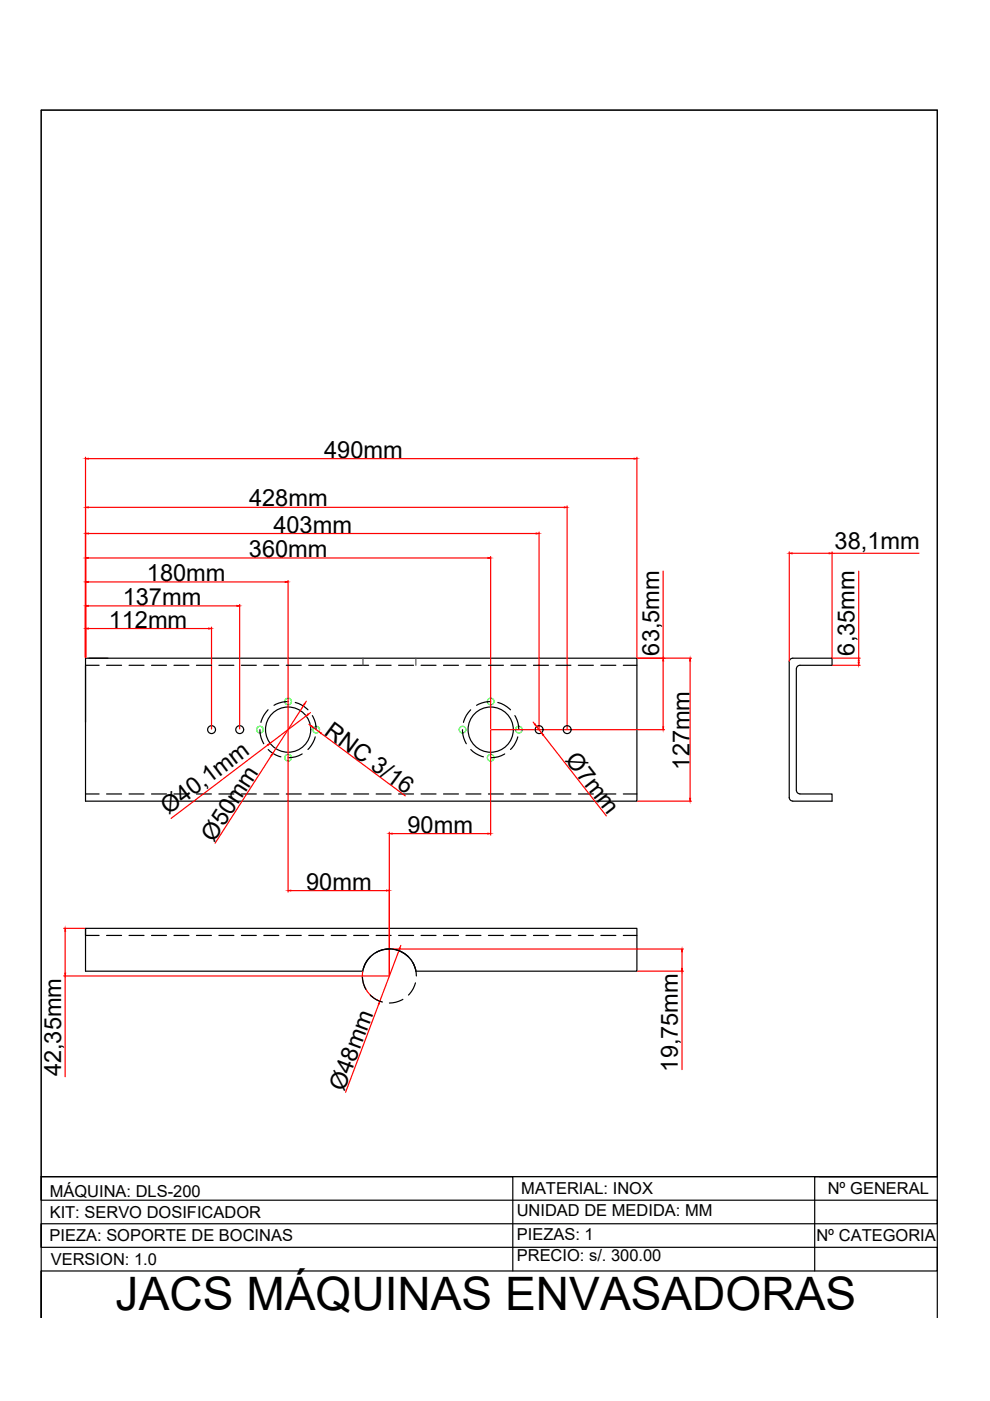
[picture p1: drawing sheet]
<svg xmlns="http://www.w3.org/2000/svg" width="210mm" height="297mm" viewBox="0 0 210 297" stroke-linecap="round" stroke-linejoin="round" font-family="sans-serif">
<!-- layer: 0 -->
<g fill="none" stroke="#000" stroke-width=".25">
<path d="M18.9 139.6h116.1v30.3h-116.9v-30.3h4.8M18.1 141.1h2.9M22.6 141.1h3.2M27.4 141.1h3.1M32.1 141.1h3.2M36.9 141.1h3.2M41.6 141.1h3.2M46.4 141.1h3.2M51.2 141.1h3.1M55.1 154.7v.3a5.9 5.9 0 0 0 .8 2.7M55.9 141.1h3.2M56.8 150.5a5.9 5.9 0 0 0-1.5 2.7"/>
<path d="M56.9 158.9l1 .8 1.7 .8M60.7 141.1h3.2M61.1 148.7l-1.2 .2-1.8 .6M62.6 148.9a5.8 5.8 0 0 1 2.7 1.6M64.1 159.9h-.1a5.5 5.5 0 0 1-2.9 .8M65.5 141.1h3.1M66.2 151.7l.2 .3a5.4 5.4 0 0 1 .6 2.7M66.8 156.2l-.4 1.2-1.1 1.5M70.2 141.1h3.2M75 141.1h3.2M79.7 141.1h3.2M84.5 141.1h3.2"/>
<path d="M89.3 141.1h3.1M94 141.1h3.2M98.1 154.7v.3a5.9 5.9 0 0 0 .8 2.7M98.8 141.1h3.2M99.8 150.5a5.6 5.6 0 0 0-1.5 2.7M99.8 158.9a5.7 5.7 0 0 0 2.7 1.6M103.6 141.1h3.1M104 148.7l-1.2 .2-1.8 .6M105.6 148.9a5.8 5.8 0 0 1 2.6 1.6M107 159.9h-.1a5.4 5.4 0 0 1-2.9 .8M108.3 141.1h3.2M109.2 151.7l.1 .3a5.7 5.7 0 0 1 .7 2.7"/>
<path d="M109.8 156.2l-.8 1.8-.8 .9M113.1 141.1h3.2M117.9 141.1h3.1M122.6 141.1h3.2M127.4 141.1h3.2M132.2 141.1h2.8M168.8 141.8v25.8M168.9 141.8a.75 .75 0 0 1 .7-.7h6.8v-1.5h-8.3a.75 .75 0 0 0-.8 .7v28.8a.75 .75 0 0 0 .8 .7M18.1 168.3h2.9M22.6 168.3h3.2M27.4 168.3h3.1M32.1 168.3h3.2"/>
<path d="M36.9 168.3h3.2M41.6 168.3h3.2M46.4 168.3h3.2M51.2 168.3h3.1M55.9 168.3h3.2M60.7 168.3h3.2M65.5 168.3h3.1M70.2 168.3h3.2M75 168.3h3.2M79.7 168.3h3.2M84.5 168.3h3.2M89.3 168.3h3.1"/>
<path d="M94 168.3h3.2M98.8 168.3h3.2M103.6 168.3h3.1M108.3 168.3h3.2M113.1 168.3h3.2M117.9 168.3h3.1M122.6 168.3h3.2M127.4 168.3h3.2M132.2 168.3h2.8M168.9 167.6a.75 .75 0 0 0 .7 .7M169.6 168.3h6.8v1.6h-8.3M18.1 196.8v1.5h2.9"/>
<path d="M22.6 198.3h3.2M27.4 198.3h3.1M32.1 198.3h3.2M36.9 198.3h3.2M41.6 198.3h3.2M46.4 198.3h3.2M51.2 198.3h3.1M55.9 198.3h3.2M60.7 198.3h3.2M65.5 198.3h3.1M70.2 198.3h3.2M75 198.3h3.2"/>
<path d="M79.7 198.3h3.2M84.5 198.3h3.2M89.3 198.3h3.1M94 198.3h3.2M98.8 198.3h3.2M103.6 198.3h3.1M108.3 198.3h3.2M113.1 198.3h3.2M117.9 198.3h3.1M122.6 198.3h3.2M127.4 198.3h3.2M132.2 198.3h2.8"/>
<path d="M76.8 206.9a5.7 5.7 0 0 0 .8 2.9M76.9 205.9h-58.8v-9.1h116.9v9.1h-46.8M76.9 205.9a5.7 5.7 0 0 1 5.7-4.7 5.7 5.7 0 0 1 5.6 4.7M78.5 202.9l-.2 .2a5.5 5.5 0 0 0-1.3 2.4M78.5 211l.3 .2a5.2 5.2 0 0 0 2.3 1.2M82.5 201.2a5.3 5.3 0 0 0-2.8 .8M84 201.4l1.2 .5 1.4 1M85.4 211.9l-.2 .1a5.8 5.8 0 0 1-2.6 .7M87.5 204.1l.1 .2a5.8 5.8 0 0 1 .7 2.6M88.1 208.4l-.5 1.2-1 1.4M8.7 249.5h100v20M173.7 249.5h25"/>
<path d="M198.7 249.5h-190v5h190v5h-190v5h190v5h-190v9.9v-256.1h190v256.1M198.7 249.5h-26v20"/>
<circle cx="44.9" cy="154.7" r=".84"/>
<circle cx="50.8" cy="154.7" r=".84"/>
<circle cx="61.1" cy="154.7" r="4.8"/>
<circle cx="104" cy="154.7" r="4.8"/>
<circle cx="114.3" cy="154.7" r=".84"/>
<circle cx="120.3" cy="154.7" r=".84"/>
</g>
<g fill="none" stroke="#0f0" stroke-width=".25">
<circle cx="55.1" cy="154.7" r=".71"/>
<circle cx="61.1" cy="148.7" r=".71"/>
<circle cx="67" cy="154.7" r=".71"/>
<circle cx="98.1" cy="154.7" r=".71"/>
<circle cx="104" cy="148.7" r=".71"/>
<circle cx="110" cy="154.7" r=".71"/>
<circle cx="61.1" cy="160.6" r=".71"/>
<circle cx="104" cy="160.6" r=".71"/>
</g>
<g fill="none" stroke="#f00" stroke-width=".25">
<path d="M18.1 96.9v42.5M18.7 97.2h115.7M135 96.9v42.5M18.7 113.1h95M18.7 107.6h100.9M18.7 118.3h84.7M104 118v36.6M114.3 112.8v41.8M120.2 107.3v47.3M167.3 117v23.2M167.9 117.3h7.9M176.4 117v22.4"/>
<path d="M176.4 117.3h18.5M18.7 133.3h25.6M18.7 128.5h31.5M18.7 123.4h41.8M44.8 133v21.6M50.8 128.2v26.4M61.1 123.1v31.5M135.2 139.6h11.4M140.6 121.1v18.5M176.6 139.6h5.8M182.1 121.1v18.5M56.8 157.9l-20.5 15.6"/>
<path d="M61.1 154.9v34.2M64.3 149.7l-6.5 10M64.9 151.8l-7.6 5.8M65 148.7l-.4 .5M65.5 153.6l.5 .3M65.8 151.1l-.4 .3M66.5 154.3l1.1 .8M68.1 155.5l17.8 13.2M104 154.9v22.2M104.2 154.7h36.7M113 153.1l.4 .5M113.8 154.1l1 1.3"/>
<path d="M115.2 155.8l13.4 17.2M140.6 140.1v14M146.3 140.1v29.1M176.6 141.1h5.8M182.1 140.1v.4M57.5 160.2l-11.9 18.6M82.5 176.4v30.4M83.1 176.7h20.3M135.2 169.9h11.4M13.5 196.8h4.5M13.8 197.4v8.9M61.7 188.8h20.3"/>
<path d="M13.5 206.9h68.9M13.8 206.9v21.4M76.9 205.8a5.7 5.7 0 0 0 3.9 6.6M80.3 212.9l-7 18.7M82.7 201.2h62.2M84.6 201.6l-4.1 10.7M85 200.4l-.2 .6M135.2 205.9h9.7M144.6 201.8v3.5M144.6 205.9v20.9"/>
</g>
<g fill="#f00" stroke="#f00" stroke-width=".21">
<path d="M113.7 113l.6 .1-.6 .1z"/>
<path d="M18.1 113.1l.6-.1v.2z"/>
<path d="M119.6 107.5l.6 .1-.6 .1z"/>
<path d="M18.1 107.6l.6-.1v.2z"/>
<path d="M134.4 97.2h.6l-.6 .1z"/>
<path d="M18.1 97.2h.6v.1z"/>
<path d="M140.5 154.1h.2l-.1 .6z"/>
<path d="M140.6 139.6l.1 .5h-.2z"/>
<path d="M146.2 169.2h.2l-.1 .7z"/>
<path d="M146.3 139.6l.1 .5h-.2z"/>
<path d="M44.3 133.2l.5 .1-.5 .1z"/>
<path d="M18.1 133.3l.6-.1v.2z"/>
<path d="M50.2 128.4l.6 .1-.6 .1z"/>
<path d="M18.1 128.5l.6-.1v.2z"/>
<path d="M60.5 123.3l.6 .1-.6 .1z"/>
<path d="M18.1 123.4l.6-.1v.2z"/>
<path d="M103.4 118.2l.6 .1-.6 .1z"/>
<path d="M18.1 118.3l.6-.1v.2z"/>
<path d="M182 140.5h.2l-.1 .6z"/>
<path d="M182.1 139.6l.1 .5h-.2z"/>
<path d="M167.3 117.3l.6-.1v.2z"/>
<path d="M175.8 117.2l.6 .1-.6 .1z"/>
<path d="M64.5 149.1l.2 .1-.4 .5z"/>
<path d="M57.8 159.7l-.2 .6-.2-.1z"/>
<path d="M65.3 151.4l.1 .1-.5 .3z"/>
<path d="M56.7 157.9l.6-.3-.5 .4z"/>
<path d="M66.1 153.8l.4 .5-.6-.3z"/>
<path d="M67.6 155.1l.5 .3-.1 .2z"/>
<path d="M113.3 153.6l.2-.1 .3 .6z"/>
<path d="M114.8 155.4l.4 .4-.1 .1z"/>
<path d="M61.1 188.8l.6-.1v.2z"/>
<path d="M82 188.7l.5 .1-.5 .1z"/>
<path d="M82.5 176.7h.6v.1z"/>
<path d="M103.4 176.7h.6l-.6 .1z"/>
<path d="M144.6 201.2l.1 .6h-.2z"/>
<path d="M144.5 205.3h.2l-.1 .6z"/>
<path d="M84.7 201h.2l-.3 .6z"/>
<path d="M80.5 212.3l-.1 .6-.2-.1z"/>
<path d="M13.8 196.8l.1 .6h-.2z"/>
<path d="M13.7 206.3h.2l-.1 .6z"/>
</g>
<path d="M77 139.6v1.5M88.2 139.6v1.5M77 205.7a5.7 5.7 0 0 1 5.6-4.5 5.7 5.7 0 0 1 5.5 4.5" fill="none" stroke="#00f" stroke-width=".25"/>
<path d="M8.7 23.3h190v226.2h-190z" fill="none" stroke="#000" stroke-width=".21"/>
<text font-size="9.8" x="24.5" y="277.7">JACS MÁQUINAS ENVASADORAS</text>
<g font-size="5">
<text x="68.7" y="97">490mm</text>
<text x="52.8" y="107.4">428mm</text>
<text x="58" y="112.9">403mm</text>
<text x="52.8" y="118.1">360mm</text>
<text x="176.9" y="116.5">38,1mm</text>
<text x="31.2" y="123.2">180mm</text>
<text x="26" y="128.2">137mm</text>
<text x="23" y="133.1">112mm</text>
<text x="139.8" y="139" transform="rotate(-90 139.8 139)">63,5mm</text>
<text x="181.2" y="139" transform="rotate(-90 181.2 139)">6,35mm</text>
<text x="68.5" y="155.5" transform="rotate(37 68.5 155.5)">RNC 3/16</text>
<text x="119.7" y="161.1" transform="rotate(52 119.7 161.1)">Ø7mm</text>
<text x="146.2" y="163.2" transform="rotate(-90 146.2 163.2)">127mm</text>
<text x="35.7" y="172.9" transform="rotate(-37 35.7 172.9)">Ø40,1mm</text>
<text x="45.3" y="178.6" transform="rotate(-57 45.3 178.6)">Ø50mm</text>
<text x="86.4" y="176.5">90mm</text>
<text x="64.9" y="188.6">90mm</text>
<text x="143.7" y="227.2" transform="rotate(-90 143.7 227.2)">19,75mm</text>
<text x="13" y="228.2" transform="rotate(-90 13 228.2)">42,35mm</text>
<text x="73" y="231.5" transform="rotate(-69 73 231.5)">Ø48mm</text>
</g>
<g font-size="3.5">
<text x="10.5" y="253.7">MÁQUINA: DLS-200</text>
<text x="109.6" y="257.9">UNIDAD DE MEDIDA: MM</text>
<text x="110.5" y="253.2">MATERIAL: INOX</text>
<text x="175.5" y="253.2">Nº GENERAL</text>
<text x="10.5" y="263.1">PIEZA: SOPORTE DE BOCINAS</text>
<text x="10.5" y="258.1">KIT: SERVO DOSIFICADOR</text>
<text x="109.6" y="262.9">PIEZAS: 1</text>
<text x="173.1" y="263.1">Nº CATEGORIA</text>
<text x="10.8" y="268.1">VERSION: 1.0</text>
<text x="109.6" y="267.4">PRECIO: s/. 300.00</text>
</g>
</svg>
